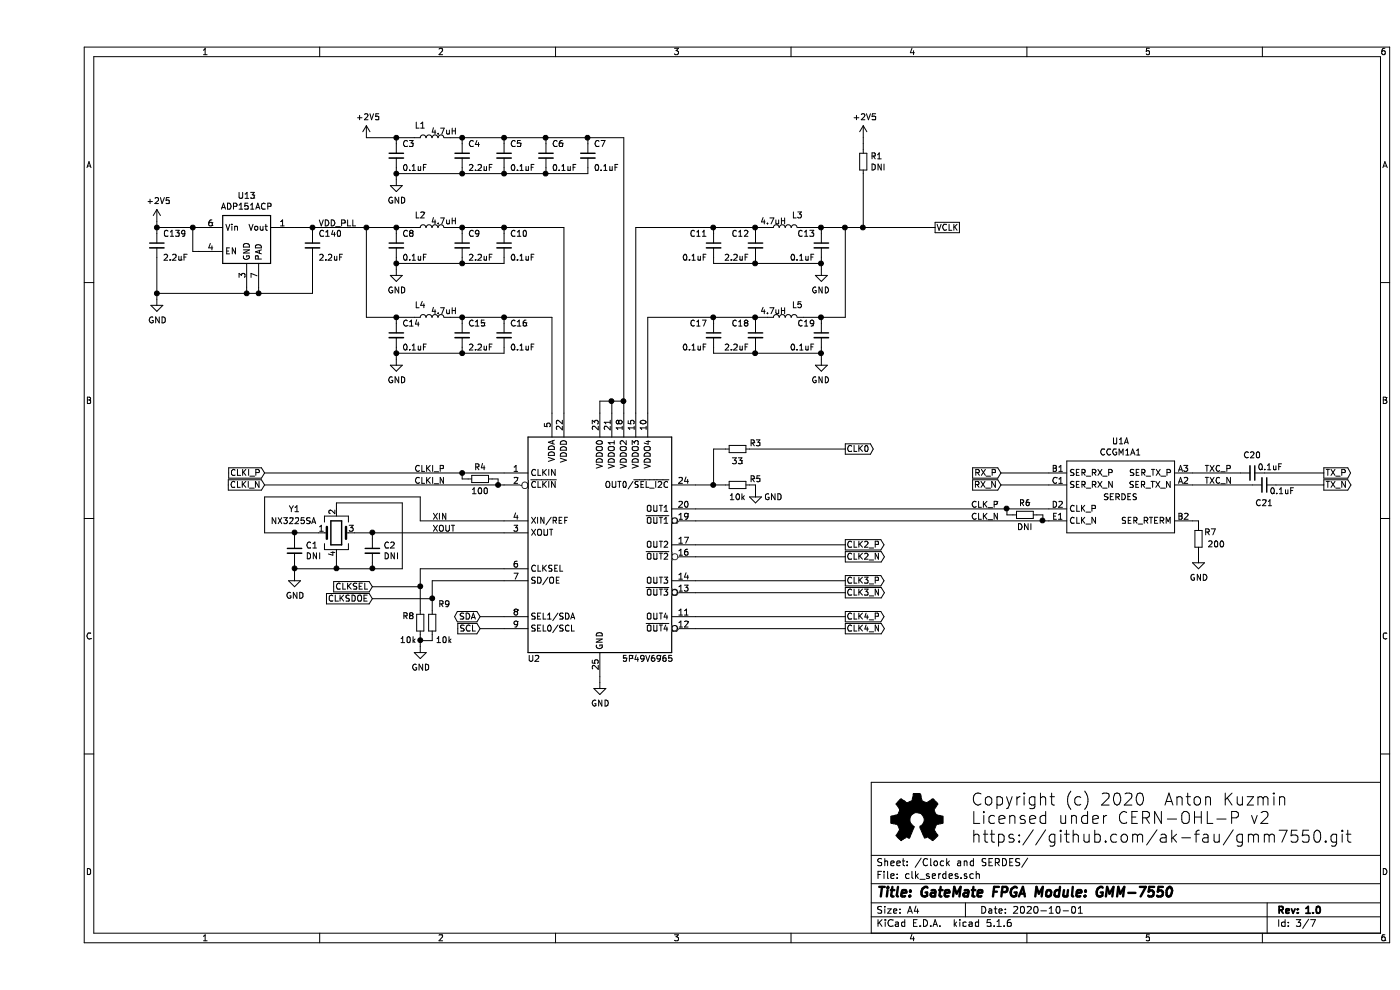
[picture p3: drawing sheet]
EESchema Schematic File Version 4
EELAYER 30 0
EELAYER END
$Descr A4 11693 8268
encoding utf-8
Sheet 3 7
Title "GateMate FPGA Module: GMM-7550"
Date "2020-10-01"
Rev "1.0"
Comp ""
Comment1 ""
Comment2 ""
Comment3 ""
Comment4 ""
$EndDescr
$Comp
L IDT:5P49V6965 U2
U 1 1
P 4700 4550
F 0 "U2" H 4150 3600 50  0000 C CNN
F 1 "5P49V6965" H 5100 3600 50  0000 C CNN
F 2 "Package_DFN_QFN:QFN-24-1EP_4x4mm_P0.5mm_EP2.8x2.8mm_ThermalVias" H 4700 4650 50  0001 C CNN
F 3 "" H 4700 4650 50  0001 C CNN
	1    4700 4550
	1    0    0    -1  
$EndComp
$Comp
L CologneChip:CCGM1A1 U1
U 1 1
P 9050 4150
AR Path="/5E90D727" Ref="U1"  Part="1" 
AR Path="/5E836017/5E90D727" Ref="U1"  Part="1" 
F 0 "U1" H 9050 4616 50  0000 C CNN
F 1 "CCGM1A1" H 9050 4525 50  0000 C CNN
F 2 "Package_BGA:BGA-320_15.0x15.0mm_Layout18x18_P0.8mm" H 9200 4700 50  0001 C CNN
F 3 "https://colognechip.com/docs/gatemate-ccgm1a-datasheet.pdf" H 9050 4450 50  0001 C CNN
	1    9050 4150
	1    0    0    -1  
$EndComp
$Comp
L Device:Crystal_GND24 Y1
U 1 1
P 2500 4450
F 0 "Y1" H 2100 4650 50  0000 L CNN
F 1 "NX3225SA" H 1950 4550 50  0000 L CNN
F 2 "Crystal:Crystal_SMD_3225-4Pin_3.2x2.5mm" H 2500 4450 50  0001 C CNN
F 3 "~" H 2500 4450 50  0001 C CNN
	1    2500 4450
	1    0    0    -1  
$EndComp
Wire Wire Line
	2650 4450 2800 4450
Wire Wire Line
	2350 4450 2150 4450
$Comp
L power:GND #PWR03
U 1 1
P 2150 4800
F 0 "#PWR03" H 2150 4550 50  0001 C CNN
F 1 "GND" H 2155 4627 50  0000 C CNN
F 2 "" H 2150 4800 50  0001 C CNN
F 3 "" H 2150 4800 50  0001 C CNN
	1    2150 4800
	1    0    0    -1  
$EndComp
$Comp
L Device:C_Small C2
U 1 1
P 2800 4600
F 0 "C2" H 2892 4646 50  0000 L CNN
F 1 "DNI" H 2892 4555 50  0000 L CNN
F 2 "Capacitor_SMD:C_0402_1005Metric" H 2800 4600 50  0001 C CNN
F 3 "~" H 2800 4600 50  0001 C CNN
	1    2800 4600
	1    0    0    -1  
$EndComp
$Comp
L Device:C_Small C1
U 1 1
P 2150 4600
F 0 "C1" H 2242 4646 50  0000 L CNN
F 1 "DNI" H 2242 4555 50  0000 L CNN
F 2 "Capacitor_SMD:C_0402_1005Metric" H 2150 4600 50  0001 C CNN
F 3 "~" H 2150 4600 50  0001 C CNN
	1    2150 4600
	1    0    0    -1  
$EndComp
Wire Wire Line
	2150 4500 2150 4450
Connection ~ 2150 4450
Wire Wire Line
	2800 4500 2800 4450
Wire Wire Line
	2150 4700 2150 4750
Wire Wire Line
	2150 4750 2500 4750
Wire Wire Line
	2500 4750 2500 4650
Connection ~ 2150 4750
Wire Wire Line
	2150 4750 2150 4800
Wire Wire Line
	2500 4750 2800 4750
Wire Wire Line
	2800 4750 2800 4700
Connection ~ 2500 4750
Wire Wire Line
	2500 4250 2500 4200
Wire Wire Line
	2500 4200 3050 4200
Wire Wire Line
	3050 4200 3050 4750
Wire Wire Line
	3050 4750 2800 4750
Connection ~ 2800 4750
Wire Wire Line
	2800 4450 3900 4450
Connection ~ 2800 4450
Wire Wire Line
	1900 4450 1900 4150
Wire Wire Line
	1900 4150 3200 4150
Wire Wire Line
	3200 4150 3200 4350
Wire Wire Line
	1900 4450 2150 4450
Wire Wire Line
	3200 4350 3900 4350
Text Label 3300 4350 0    50   ~ 0
XIN
Text Label 3300 4450 0    50   ~ 0
XOUT
$Comp
L Device:R_Small R6
U 1 1
P 8250 4300
F 0 "R6" V 8150 4300 50  0000 C CNN
F 1 "DNI" V 8350 4300 50  0000 C CNN
F 2 "Resistor_SMD:R_0402_1005Metric" H 8250 4300 50  0001 C CNN
F 3 "~" H 8250 4300 50  0001 C CNN
	1    8250 4300
	0    1    1    0   
$EndComp
$Comp
L Device:R_Small R3
U 1 1
P 5850 3750
F 0 "R3" V 5800 3900 50  0000 C CNN
F 1 "33" V 5950 3750 50  0000 C CNN
F 2 "Resistor_SMD:R_0402_1005Metric" H 5850 3750 50  0001 C CNN
F 3 "~" H 5850 3750 50  0001 C CNN
	1    5850 3750
	0    1    1    0   
$EndComp
$Comp
L Device:R_Small R5
U 1 1
P 5850 4050
F 0 "R5" V 5800 4200 50  0000 C CNN
F 1 "10k" V 5950 4050 50  0000 C CNN
F 2 "Resistor_SMD:R_0402_1005Metric" H 5850 4050 50  0001 C CNN
F 3 "~" H 5850 4050 50  0001 C CNN
	1    5850 4050
	0    1    1    0   
$EndComp
$Comp
L power:GND #PWR0101
U 1 1
P 6000 4100
F 0 "#PWR0101" H 6000 3850 50  0001 C CNN
F 1 "GND" H 6150 4050 50  0000 C CNN
F 2 "" H 6000 4100 50  0001 C CNN
F 3 "" H 6000 4100 50  0001 C CNN
	1    6000 4100
	1    0    0    -1  
$EndComp
Wire Wire Line
	5500 4050 5650 4050
Wire Wire Line
	5650 4050 5650 3750
Wire Wire Line
	5650 3750 5750 3750
Connection ~ 5650 4050
Wire Wire Line
	5650 4050 5750 4050
Wire Wire Line
	5950 4050 6000 4050
Wire Wire Line
	6000 4050 6000 4100
$Comp
L Device:R_Small R4
U 1 1
P 3700 4000
F 0 "R4" V 3600 4000 50  0000 C CNN
F 1 "100" V 3800 4000 50  0000 C CNN
F 2 "Resistor_SMD:R_0402_1005Metric" H 3700 4000 50  0001 C CNN
F 3 "~" H 3700 4000 50  0001 C CNN
	1    3700 4000
	0    1    1    0   
$EndComp
Text Label 3150 3950 0    50   ~ 0
CLKI_P
Text Label 3150 4050 0    50   ~ 0
CLKI_N
Wire Wire Line
	6750 3750 5950 3750
Wire Wire Line
	8150 4300 8100 4300
Wire Wire Line
	8100 4300 8100 4250
Connection ~ 8100 4250
Wire Wire Line
	8400 4350 8400 4300
Wire Wire Line
	8400 4300 8350 4300
Connection ~ 8400 4350
Wire Wire Line
	8400 4350 8450 4350
Wire Wire Line
	1900 3950 3550 3950
Wire Wire Line
	1900 4050 3850 4050
Wire Wire Line
	3800 4000 3850 4000
Wire Wire Line
	3850 4000 3850 4050
Connection ~ 3850 4050
Wire Wire Line
	3850 4050 3900 4050
Wire Wire Line
	3550 3950 3550 4000
Wire Wire Line
	3550 4000 3600 4000
Connection ~ 3550 3950
Wire Wire Line
	3550 3950 3900 3950
Text Label 7800 4250 0    50   ~ 0
CLK_P
Text Label 7800 4350 0    50   ~ 0
CLK_N
$Comp
L Device:R_Small R7
U 1 1
P 9700 4500
F 0 "R7" H 9600 4450 50  0000 C CNN
F 1 "200" H 9550 4550 50  0000 C CNN
F 2 "Resistor_SMD:R_0402_1005Metric" H 9700 4500 50  0001 C CNN
F 3 "~" H 9700 4500 50  0001 C CNN
	1    9700 4500
	-1   0    0    1   
$EndComp
$Comp
L power:GND #PWR0102
U 1 1
P 9700 4650
F 0 "#PWR0102" H 9700 4400 50  0001 C CNN
F 1 "GND" H 9705 4477 50  0000 C CNN
F 2 "" H 9700 4650 50  0001 C CNN
F 3 "" H 9700 4650 50  0001 C CNN
	1    9700 4650
	1    0    0    -1  
$EndComp
Wire Wire Line
	9650 4350 9700 4350
Wire Wire Line
	9700 4350 9700 4400
Wire Wire Line
	9700 4600 9700 4650
Wire Wire Line
	5500 4250 8100 4250
Wire Wire Line
	5500 4350 8400 4350
Wire Wire Line
	8100 4250 8450 4250
$Comp
L Device:C_Small C20
U 1 1
P 10150 3950
F 0 "C20" V 10000 3950 50  0000 C CNN
F 1 "0.1uF" V 10100 4100 50  0000 C CNN
F 2 "Capacitor_SMD:C_0402_1005Metric" H 10150 3950 50  0001 C CNN
F 3 "~" H 10150 3950 50  0001 C CNN
	1    10150 3950
	0    1    1    0   
$EndComp
$Comp
L Device:C_Small C21
U 1 1
P 10250 4050
F 0 "C21" V 10400 4050 50  0000 C CNN
F 1 "0.1uF" V 10300 4200 50  0000 C CNN
F 2 "Capacitor_SMD:C_0402_1005Metric" H 10250 4050 50  0001 C CNN
F 3 "~" H 10250 4050 50  0001 C CNN
	1    10250 4050
	0    1    1    0   
$EndComp
Wire Wire Line
	9650 3950 10050 3950
Wire Wire Line
	9650 4050 10150 4050
Wire Wire Line
	10750 3950 10250 3950
Wire Wire Line
	10750 4050 10350 4050
Text Label 9750 3950 0    50   ~ 0
TXC_P
Text Label 9750 4050 0    50   ~ 0
TXC_N
Wire Wire Line
	8050 3950 8450 3950
Wire Wire Line
	8050 4050 8450 4050
Text GLabel 1900 3950 0    50   Input ~ 0
CLKI_P
Text GLabel 1900 4050 0    50   Input ~ 0
CLKI_N
Text GLabel 6750 3750 2    50   Output ~ 0
CLK0
Text GLabel 10750 3950 2    50   Output ~ 0
TX_P
Text GLabel 10750 4050 2    50   Output ~ 0
TX_N
Text GLabel 8050 3950 0    50   Input ~ 0
RX_P
Text GLabel 8050 4050 0    50   Input ~ 0
RX_N
$Comp
L power:GND #PWR0103
U 1 1
P 4700 5700
F 0 "#PWR0103" H 4700 5450 50  0001 C CNN
F 1 "GND" H 4705 5527 50  0000 C CNN
F 2 "" H 4700 5700 50  0001 C CNN
F 3 "" H 4700 5700 50  0001 C CNN
	1    4700 5700
	1    0    0    -1  
$EndComp
Wire Wire Line
	4700 5700 4700 5650
Text GLabel 3700 5150 0    50   BiDi ~ 0
SDA
Text GLabel 3700 5250 0    50   Input ~ 0
SCL
Wire Wire Line
	3700 5150 3900 5150
Wire Wire Line
	3700 5250 3900 5250
$Comp
L Device:R_Small R9
U 1 1
P 3300 5200
F 0 "R9" H 3200 5050 50  0000 C CNN
F 1 "10k" H 3200 5350 50  0000 C CNN
F 2 "Resistor_SMD:R_0402_1005Metric" H 3300 5200 50  0001 C CNN
F 3 "~" H 3300 5200 50  0001 C CNN
	1    3300 5200
	-1   0    0    1   
$EndComp
$Comp
L Device:R_Small R8
U 1 1
P 3200 5200
F 0 "R8" H 3300 5150 50  0000 C CNN
F 1 "10k" H 3300 5350 50  0000 C CNN
F 2 "Resistor_SMD:R_0402_1005Metric" H 3200 5200 50  0001 C CNN
F 3 "~" H 3200 5200 50  0001 C CNN
	1    3200 5200
	-1   0    0    1   
$EndComp
Wire Wire Line
	3300 5100 3300 5000
Wire Wire Line
	3300 4850 3900 4850
Wire Wire Line
	3200 5100 3200 4900
Wire Wire Line
	3200 4750 3900 4750
Wire Wire Line
	3200 5300 3200 5350
Wire Wire Line
	3200 5350 3300 5350
Wire Wire Line
	3300 5350 3300 5300
Wire Wire Line
	3200 5400 3200 5350
Connection ~ 3200 5350
$Comp
L power:GND #PWR0104
U 1 1
P 3200 5400
F 0 "#PWR0104" H 3200 5150 50  0001 C CNN
F 1 "GND" H 3205 5227 50  0000 C CNN
F 2 "" H 3200 5400 50  0001 C CNN
F 3 "" H 3200 5400 50  0001 C CNN
	1    3200 5400
	1    0    0    -1  
$EndComp
$Comp
L Device:L L4
U 1 1
P 3300 2650
F 0 "L4" V 3400 2750 50  0000 C CNN
F 1 "4.7uH" V 3350 2550 50  0000 C CNN
F 2 "Inductor_SMD:L_0603_1608Metric" H 3300 2650 50  0001 C CNN
F 3 "~" H 3300 2650 50  0001 C CNN
	1    3300 2650
	0    -1   -1   0   
$EndComp
$Comp
L Device:C_Small C14
U 1 1
P 3000 2800
F 0 "C14" H 3050 2900 50  0000 L CNN
F 1 "0.1uF" H 3050 2700 50  0000 L CNN
F 2 "Capacitor_SMD:C_0402_1005Metric" H 3000 2800 50  0001 C CNN
F 3 "~" H 3000 2800 50  0001 C CNN
	1    3000 2800
	1    0    0    -1  
$EndComp
$Comp
L Device:C_Small C15
U 1 1
P 3550 2800
F 0 "C15" H 3600 2900 50  0000 L CNN
F 1 "2.2uF" H 3600 2700 50  0000 L CNN
F 2 "Capacitor_SMD:C_0805_2012Metric" H 3550 2800 50  0001 C CNN
F 3 "~" H 3550 2800 50  0001 C CNN
	1    3550 2800
	1    0    0    -1  
$EndComp
$Comp
L Device:C_Small C16
U 1 1
P 3900 2800
F 0 "C16" H 3950 2900 50  0000 L CNN
F 1 "0.1uF" H 3950 2700 50  0000 L CNN
F 2 "Capacitor_SMD:C_0402_1005Metric" H 3900 2800 50  0001 C CNN
F 3 "~" H 3900 2800 50  0001 C CNN
	1    3900 2800
	1    0    0    -1  
$EndComp
$Comp
L power:GND #PWR0105
U 1 1
P 3000 3000
F 0 "#PWR0105" H 3000 2750 50  0001 C CNN
F 1 "GND" H 3005 2827 50  0000 C CNN
F 2 "" H 3000 3000 50  0001 C CNN
F 3 "" H 3000 3000 50  0001 C CNN
	1    3000 3000
	1    0    0    -1  
$EndComp
Wire Wire Line
	3000 2900 3000 2950
Wire Wire Line
	3550 2900 3550 2950
Wire Wire Line
	3550 2950 3000 2950
Connection ~ 3000 2950
Wire Wire Line
	3000 2950 3000 3000
Wire Wire Line
	3900 2900 3900 2950
Wire Wire Line
	3900 2950 3550 2950
Connection ~ 3550 2950
Wire Wire Line
	3450 2650 3550 2650
Wire Wire Line
	3550 2650 3550 2700
Wire Wire Line
	3550 2650 3900 2650
Wire Wire Line
	3900 2650 3900 2700
Connection ~ 3550 2650
Wire Wire Line
	3000 2700 3000 2650
Wire Wire Line
	3000 2650 3150 2650
Wire Wire Line
	3900 2650 4300 2650
Wire Wire Line
	4300 2650 4300 3450
Connection ~ 3900 2650
$Comp
L Device:L L2
U 1 1
P 3300 1900
F 0 "L2" V 3400 2000 50  0000 C CNN
F 1 "4.7uH" V 3350 1800 50  0000 C CNN
F 2 "Inductor_SMD:L_0603_1608Metric" H 3300 1900 50  0001 C CNN
F 3 "~" H 3300 1900 50  0001 C CNN
	1    3300 1900
	0    -1   -1   0   
$EndComp
$Comp
L Device:C_Small C8
U 1 1
P 3000 2050
F 0 "C8" H 3050 2150 50  0000 L CNN
F 1 "0.1uF" H 3050 1950 50  0000 L CNN
F 2 "Capacitor_SMD:C_0402_1005Metric" H 3000 2050 50  0001 C CNN
F 3 "~" H 3000 2050 50  0001 C CNN
	1    3000 2050
	1    0    0    -1  
$EndComp
$Comp
L Device:C_Small C9
U 1 1
P 3550 2050
F 0 "C9" H 3600 2150 50  0000 L CNN
F 1 "2.2uF" H 3600 1950 50  0000 L CNN
F 2 "Capacitor_SMD:C_0805_2012Metric" H 3550 2050 50  0001 C CNN
F 3 "~" H 3550 2050 50  0001 C CNN
	1    3550 2050
	1    0    0    -1  
$EndComp
$Comp
L Device:C_Small C10
U 1 1
P 3900 2050
F 0 "C10" H 3950 2150 50  0000 L CNN
F 1 "0.1uF" H 3950 1950 50  0000 L CNN
F 2 "Capacitor_SMD:C_0402_1005Metric" H 3900 2050 50  0001 C CNN
F 3 "~" H 3900 2050 50  0001 C CNN
	1    3900 2050
	1    0    0    -1  
$EndComp
$Comp
L power:GND #PWR0106
U 1 1
P 3000 2250
F 0 "#PWR0106" H 3000 2000 50  0001 C CNN
F 1 "GND" H 3005 2077 50  0000 C CNN
F 2 "" H 3000 2250 50  0001 C CNN
F 3 "" H 3000 2250 50  0001 C CNN
	1    3000 2250
	1    0    0    -1  
$EndComp
Wire Wire Line
	3000 2150 3000 2200
Wire Wire Line
	3550 2150 3550 2200
Wire Wire Line
	3550 2200 3000 2200
Connection ~ 3000 2200
Wire Wire Line
	3000 2200 3000 2250
Wire Wire Line
	3900 2150 3900 2200
Wire Wire Line
	3900 2200 3550 2200
Connection ~ 3550 2200
Wire Wire Line
	3450 1900 3550 1900
Wire Wire Line
	3550 1900 3550 1950
Wire Wire Line
	3550 1900 3900 1900
Wire Wire Line
	3900 1900 3900 1950
Connection ~ 3550 1900
Wire Wire Line
	3000 1950 3000 1900
Wire Wire Line
	3000 1900 3150 1900
Connection ~ 3900 1900
$Comp
L Device:L L1
U 1 1
P 3300 1150
F 0 "L1" V 3400 1250 50  0000 C CNN
F 1 "4.7uH" V 3350 1050 50  0000 C CNN
F 2 "Inductor_SMD:L_0603_1608Metric" H 3300 1150 50  0001 C CNN
F 3 "~" H 3300 1150 50  0001 C CNN
	1    3300 1150
	0    -1   -1   0   
$EndComp
$Comp
L Device:C_Small C3
U 1 1
P 3000 1300
F 0 "C3" H 3050 1400 50  0000 L CNN
F 1 "0.1uF" H 3050 1200 50  0000 L CNN
F 2 "Capacitor_SMD:C_0402_1005Metric" H 3000 1300 50  0001 C CNN
F 3 "~" H 3000 1300 50  0001 C CNN
	1    3000 1300
	1    0    0    -1  
$EndComp
$Comp
L Device:C_Small C4
U 1 1
P 3550 1300
F 0 "C4" H 3600 1400 50  0000 L CNN
F 1 "2.2uF" H 3600 1200 50  0000 L CNN
F 2 "Capacitor_SMD:C_0805_2012Metric" H 3550 1300 50  0001 C CNN
F 3 "~" H 3550 1300 50  0001 C CNN
	1    3550 1300
	1    0    0    -1  
$EndComp
$Comp
L Device:C_Small C5
U 1 1
P 3900 1300
F 0 "C5" H 3950 1400 50  0000 L CNN
F 1 "0.1uF" H 3950 1200 50  0000 L CNN
F 2 "Capacitor_SMD:C_0402_1005Metric" H 3900 1300 50  0001 C CNN
F 3 "~" H 3900 1300 50  0001 C CNN
	1    3900 1300
	1    0    0    -1  
$EndComp
$Comp
L power:GND #PWR0107
U 1 1
P 3000 1500
F 0 "#PWR0107" H 3000 1250 50  0001 C CNN
F 1 "GND" H 3005 1327 50  0000 C CNN
F 2 "" H 3000 1500 50  0001 C CNN
F 3 "" H 3000 1500 50  0001 C CNN
	1    3000 1500
	1    0    0    -1  
$EndComp
Wire Wire Line
	3000 1400 3000 1450
Wire Wire Line
	3550 1400 3550 1450
Wire Wire Line
	3550 1450 3000 1450
Connection ~ 3000 1450
Wire Wire Line
	3000 1450 3000 1500
Wire Wire Line
	3900 1400 3900 1450
Wire Wire Line
	3900 1450 3550 1450
Connection ~ 3550 1450
Wire Wire Line
	3450 1150 3550 1150
Wire Wire Line
	3550 1150 3550 1200
Wire Wire Line
	3550 1150 3900 1150
Wire Wire Line
	3900 1150 3900 1200
Connection ~ 3550 1150
Wire Wire Line
	3900 1150 4250 1150
Connection ~ 3900 1150
$Comp
L Device:C_Small C6
U 1 1
P 4250 1300
F 0 "C6" H 4300 1400 50  0000 L CNN
F 1 "0.1uF" H 4300 1200 50  0000 L CNN
F 2 "Capacitor_SMD:C_0402_1005Metric" H 4250 1300 50  0001 C CNN
F 3 "~" H 4250 1300 50  0001 C CNN
	1    4250 1300
	1    0    0    -1  
$EndComp
Wire Wire Line
	4250 1400 4250 1450
Wire Wire Line
	4250 1450 3900 1450
Connection ~ 3900 1450
Wire Wire Line
	4250 1200 4250 1150
Connection ~ 4250 1150
Wire Wire Line
	4400 1900 4400 3450
Wire Wire Line
	3900 1900 4400 1900
Wire Wire Line
	4250 1150 4600 1150
Wire Wire Line
	4700 3350 4800 3350
Wire Wire Line
	4800 3350 4800 3450
Wire Wire Line
	4700 3350 4700 3450
$Comp
L Device:C_Small C7
U 1 1
P 4600 1300
F 0 "C7" H 4650 1400 50  0000 L CNN
F 1 "0.1uF" H 4650 1200 50  0000 L CNN
F 2 "Capacitor_SMD:C_0402_1005Metric" H 4600 1300 50  0001 C CNN
F 3 "~" H 4600 1300 50  0001 C CNN
	1    4600 1300
	1    0    0    -1  
$EndComp
Wire Wire Line
	4600 1400 4600 1450
Wire Wire Line
	4600 1450 4250 1450
Connection ~ 4250 1450
Wire Wire Line
	4600 1200 4600 1150
Connection ~ 4600 1150
Wire Wire Line
	4900 3450 4900 3350
Wire Wire Line
	4900 3350 4800 3350
Connection ~ 4800 3350
Wire Wire Line
	4900 3350 4900 1150
Wire Wire Line
	4600 1150 4900 1150
Connection ~ 4900 3350
Wire Wire Line
	3000 1150 3150 1150
Wire Wire Line
	3000 1200 3000 1150
$Comp
L power:+2V5 #PWR0108
U 1 1
P 2750 1150
F 0 "#PWR0108" H 2750 1000 50  0001 C CNN
F 1 "+2V5" H 2765 1323 50  0000 C CNN
F 2 "" H 2750 1150 50  0001 C CNN
F 3 "" H 2750 1150 50  0001 C CNN
	1    2750 1150
	1    0    0    -1  
$EndComp
Wire Wire Line
	2750 1150 3000 1150
Connection ~ 3000 1150
Wire Wire Line
	2750 1900 3000 1900
Connection ~ 3000 1900
Wire Wire Line
	2750 1900 2750 2650
Wire Wire Line
	2750 2650 3000 2650
Connection ~ 3000 2650
Text GLabel 6750 4550 2    50   Output ~ 0
CLK2_P
Text GLabel 6750 4650 2    50   Output ~ 0
CLK2_N
Text GLabel 6750 4850 2    50   Output ~ 0
CLK3_P
Text GLabel 6750 4950 2    50   Output ~ 0
CLK3_N
Text GLabel 6750 5150 2    50   Output ~ 0
CLK4_P
Text GLabel 6750 5250 2    50   Output ~ 0
CLK4_N
Wire Wire Line
	5500 4550 6750 4550
Wire Wire Line
	5500 4650 6750 4650
Wire Wire Line
	5500 4850 6750 4850
Wire Wire Line
	5500 4950 6750 4950
Wire Wire Line
	5500 5150 6750 5150
Wire Wire Line
	5500 5250 6750 5250
Text GLabel 2800 4900 0    50   Input ~ 0
CLKSEL
Text GLabel 2800 5000 0    50   Input ~ 0
CLKSDOE
Connection ~ 3200 4900
Wire Wire Line
	3200 4900 3200 4750
Wire Wire Line
	2800 4900 3200 4900
Wire Wire Line
	2800 5000 3300 5000
Connection ~ 3300 5000
Wire Wire Line
	3300 5000 3300 4850
$Comp
L Device:L L5
U 1 1
P 6250 2650
F 0 "L5" V 6350 2750 50  0000 C CNN
F 1 "4.7uH" V 6300 2550 50  0000 C CNN
F 2 "Inductor_SMD:L_0603_1608Metric" H 6250 2650 50  0001 C CNN
F 3 "~" H 6250 2650 50  0001 C CNN
	1    6250 2650
	0    1    -1   0   
$EndComp
$Comp
L Device:C_Small C19
U 1 1
P 6550 2800
F 0 "C19" H 6600 2900 50  0000 L CNN
F 1 "0.1uF" H 6600 2700 50  0000 L CNN
F 2 "Capacitor_SMD:C_0402_1005Metric" H 6550 2800 50  0001 C CNN
F 3 "~" H 6550 2800 50  0001 C CNN
	1    6550 2800
	-1   0    0    -1  
$EndComp
$Comp
L Device:C_Small C18
U 1 1
P 6000 2800
F 0 "C18" H 6050 2900 50  0000 L CNN
F 1 "2.2uF" H 6050 2700 50  0000 L CNN
F 2 "Capacitor_SMD:C_0805_2012Metric" H 6000 2800 50  0001 C CNN
F 3 "~" H 6000 2800 50  0001 C CNN
	1    6000 2800
	-1   0    0    -1  
$EndComp
$Comp
L Device:C_Small C17
U 1 1
P 5650 2800
F 0 "C17" H 5700 2900 50  0000 L CNN
F 1 "0.1uF" H 5700 2700 50  0000 L CNN
F 2 "Capacitor_SMD:C_0402_1005Metric" H 5650 2800 50  0001 C CNN
F 3 "~" H 5650 2800 50  0001 C CNN
	1    5650 2800
	-1   0    0    -1  
$EndComp
$Comp
L power:GND #PWR0109
U 1 1
P 6550 3000
F 0 "#PWR0109" H 6550 2750 50  0001 C CNN
F 1 "GND" H 6555 2827 50  0000 C CNN
F 2 "" H 6550 3000 50  0001 C CNN
F 3 "" H 6550 3000 50  0001 C CNN
	1    6550 3000
	-1   0    0    -1  
$EndComp
Wire Wire Line
	6550 2900 6550 2950
Wire Wire Line
	6000 2900 6000 2950
Wire Wire Line
	6000 2950 6550 2950
Connection ~ 6550 2950
Wire Wire Line
	6550 2950 6550 3000
Wire Wire Line
	5650 2900 5650 2950
Wire Wire Line
	5650 2950 6000 2950
Connection ~ 6000 2950
Wire Wire Line
	6100 2650 6000 2650
Wire Wire Line
	6000 2650 6000 2700
Wire Wire Line
	6000 2650 5650 2650
Wire Wire Line
	5650 2650 5650 2700
Connection ~ 6000 2650
Wire Wire Line
	6550 2700 6550 2650
Wire Wire Line
	6550 2650 6400 2650
$Comp
L Device:L L3
U 1 1
P 6250 1900
F 0 "L3" V 6350 2000 50  0000 C CNN
F 1 "4.7uH" V 6300 1800 50  0000 C CNN
F 2 "Inductor_SMD:L_0603_1608Metric" H 6250 1900 50  0001 C CNN
F 3 "~" H 6250 1900 50  0001 C CNN
	1    6250 1900
	0    1    -1   0   
$EndComp
$Comp
L Device:C_Small C13
U 1 1
P 6550 2050
F 0 "C13" H 6600 2150 50  0000 L CNN
F 1 "0.1uF" H 6600 1950 50  0000 L CNN
F 2 "Capacitor_SMD:C_0402_1005Metric" H 6550 2050 50  0001 C CNN
F 3 "~" H 6550 2050 50  0001 C CNN
	1    6550 2050
	-1   0    0    -1  
$EndComp
$Comp
L Device:C_Small C12
U 1 1
P 6000 2050
F 0 "C12" H 6050 2150 50  0000 L CNN
F 1 "2.2uF" H 6050 1950 50  0000 L CNN
F 2 "Capacitor_SMD:C_0805_2012Metric" H 6000 2050 50  0001 C CNN
F 3 "~" H 6000 2050 50  0001 C CNN
	1    6000 2050
	-1   0    0    -1  
$EndComp
$Comp
L Device:C_Small C11
U 1 1
P 5650 2050
F 0 "C11" H 5700 2150 50  0000 L CNN
F 1 "0.1uF" H 5700 1950 50  0000 L CNN
F 2 "Capacitor_SMD:C_0402_1005Metric" H 5650 2050 50  0001 C CNN
F 3 "~" H 5650 2050 50  0001 C CNN
	1    5650 2050
	-1   0    0    -1  
$EndComp
$Comp
L power:GND #PWR0110
U 1 1
P 6550 2250
F 0 "#PWR0110" H 6550 2000 50  0001 C CNN
F 1 "GND" H 6555 2077 50  0000 C CNN
F 2 "" H 6550 2250 50  0001 C CNN
F 3 "" H 6550 2250 50  0001 C CNN
	1    6550 2250
	-1   0    0    -1  
$EndComp
Wire Wire Line
	6550 2150 6550 2200
Wire Wire Line
	6000 2150 6000 2200
Wire Wire Line
	6000 2200 6550 2200
Connection ~ 6550 2200
Wire Wire Line
	6550 2200 6550 2250
Wire Wire Line
	5650 2150 5650 2200
Wire Wire Line
	5650 2200 6000 2200
Connection ~ 6000 2200
Wire Wire Line
	6100 1900 6000 1900
Wire Wire Line
	6000 1900 6000 1950
Wire Wire Line
	6000 1900 5650 1900
Wire Wire Line
	5650 1900 5650 1950
Connection ~ 6000 1900
Wire Wire Line
	6550 1950 6550 1900
Wire Wire Line
	6550 1900 6400 1900
Wire Wire Line
	5000 3450 5000 1900
Wire Wire Line
	5000 1900 5650 1900
Connection ~ 5650 1900
Wire Wire Line
	5100 3450 5100 2650
Wire Wire Line
	5100 2650 5650 2650
Connection ~ 5650 2650
Text GLabel 7500 1900 2    50   UnSpc ~ 0
VCLK
Wire Wire Line
	6550 1900 6750 1900
Connection ~ 6550 1900
$Comp
L power:+2V5 #PWR0111
U 1 1
P 6900 1150
F 0 "#PWR0111" H 6900 1000 50  0001 C CNN
F 1 "+2V5" H 6915 1323 50  0000 C CNN
F 2 "" H 6900 1150 50  0001 C CNN
F 3 "" H 6900 1150 50  0001 C CNN
	1    6900 1150
	1    0    0    -1  
$EndComp
$Comp
L Device:R_Small R1
U 1 1
P 6900 1350
F 0 "R1" H 6959 1396 50  0000 L CNN
F 1 "DNI" H 6959 1305 50  0000 L CNN
F 2 "Resistor_SMD:R_0603_1608Metric" H 6900 1350 50  0001 C CNN
F 3 "~" H 6900 1350 50  0001 C CNN
	1    6900 1350
	1    0    0    -1  
$EndComp
Wire Wire Line
	6900 1150 6900 1200
Wire Wire Line
	6900 1250 6900 1200
Wire Wire Line
	6900 1900 6900 1450
Connection ~ 6900 1900
Wire Wire Line
	6900 1900 7500 1900
$Comp
L gmm:ADP151ACP U13
U 1 1
P 1750 2000
F 0 "U13" H 1750 2367 50  0000 C CNN
F 1 "ADP151ACP" H 1750 2276 50  0000 C CNN
F 2 "Package_DFN_QFN:DFN-6-1EP_2x2mm_P0.65mm_EP1x1.6mm" H 1750 2000 50  0001 C CNN
F 3 "" H 1750 2000 50  0001 C CNN
	1    1750 2000
	1    0    0    -1  
$EndComp
$Comp
L Device:C_Small C139
U 1 1
P 1000 2050
AR Path="/5E836017/5F0E68C5" Ref="C139"  Part="1" 
AR Path="/5E928EDB/5F0E68C5" Ref="C?"  Part="1" 
F 0 "C139" H 1050 2150 50  0000 L CNN
F 1 "2.2uF" H 1050 1950 50  0000 L CNN
F 2 "Capacitor_SMD:C_0805_2012Metric" H 1000 2050 50  0001 C CNN
F 3 "~" H 1000 2050 50  0001 C CNN
	1    1000 2050
	1    0    0    -1  
$EndComp
$Comp
L Device:C_Small C140
U 1 1
P 2300 2050
AR Path="/5E836017/5F0EDB13" Ref="C140"  Part="1" 
AR Path="/5E928EDB/5F0EDB13" Ref="C?"  Part="1" 
F 0 "C140" H 2350 2150 50  0000 L CNN
F 1 "2.2uF" H 2350 1950 50  0000 L CNN
F 2 "Capacitor_SMD:C_0805_2012Metric" H 2300 2050 50  0001 C CNN
F 3 "~" H 2300 2050 50  0001 C CNN
	1    2300 2050
	1    0    0    -1  
$EndComp
$Comp
L power:+2V5 #PWR039
U 1 1
P 1000 1850
F 0 "#PWR039" H 1000 1700 50  0001 C CNN
F 1 "+2V5" H 1015 2023 50  0000 C CNN
F 2 "" H 1000 1850 50  0001 C CNN
F 3 "" H 1000 1850 50  0001 C CNN
	1    1000 1850
	1    0    0    -1  
$EndComp
$Comp
L power:GND #PWR040
U 1 1
P 1000 2500
F 0 "#PWR040" H 1000 2250 50  0001 C CNN
F 1 "GND" H 1005 2327 50  0000 C CNN
F 2 "" H 1000 2500 50  0001 C CNN
F 3 "" H 1000 2500 50  0001 C CNN
	1    1000 2500
	1    0    0    -1  
$EndComp
Wire Wire Line
	1000 2150 1000 2450
Wire Wire Line
	1000 2450 1750 2450
Wire Wire Line
	2300 2450 2300 2150
Wire Wire Line
	1850 2400 1850 2450
Connection ~ 1850 2450
Wire Wire Line
	1850 2450 2300 2450
Wire Wire Line
	1750 2400 1750 2450
Connection ~ 1750 2450
Wire Wire Line
	1750 2450 1850 2450
Wire Wire Line
	1000 2500 1000 2450
Connection ~ 1000 2450
Wire Wire Line
	1000 1950 1000 1900
Wire Wire Line
	1000 1900 1300 1900
Connection ~ 1000 1900
Wire Wire Line
	1000 1900 1000 1850
Wire Wire Line
	1350 2100 1300 2100
Wire Wire Line
	1300 2100 1300 1900
Connection ~ 1300 1900
Wire Wire Line
	1300 1900 1350 1900
Wire Wire Line
	2150 1900 2300 1900
Wire Wire Line
	2300 1900 2300 1950
Wire Wire Line
	2300 1900 2750 1900
Connection ~ 2300 1900
Connection ~ 2750 1900
Text Label 2350 1900 0    50   ~ 0
VDD_PLL
Text Notes 7800 7050 0    100  ~ 0
Copyright (c) 2020  Anton Kuzmin\nLicensed under CERN-OHL-P v2\nhttps://github.com/ak-fau/gmm7550.git
$Comp
L Graphic:Logo_Open_Hardware_Small #LOGO?
U 1 1
P 7350 6850
AR Path="/5F1F6E69" Ref="#LOGO?"  Part="1" 
AR Path="/5E836017/5F1F6E69" Ref="#LOGO3"  Part="1" 
F 0 "#LOGO3" H 7350 7125 50  0001 C CNN
F 1 "Logo_Open_Hardware_Small" H 7350 6625 50  0001 C CNN
F 2 "" H 7350 6850 50  0001 C CNN
F 3 "~" H 7350 6850 50  0001 C CNN
	1    7350 6850
	1    0    0    -1  
$EndComp
Wire Wire Line
	6550 2650 6750 2650
Wire Wire Line
	6750 2650 6750 1900
Connection ~ 6550 2650
Connection ~ 6750 1900
Wire Wire Line
	6750 1900 6900 1900
$EndSCHEMATC
